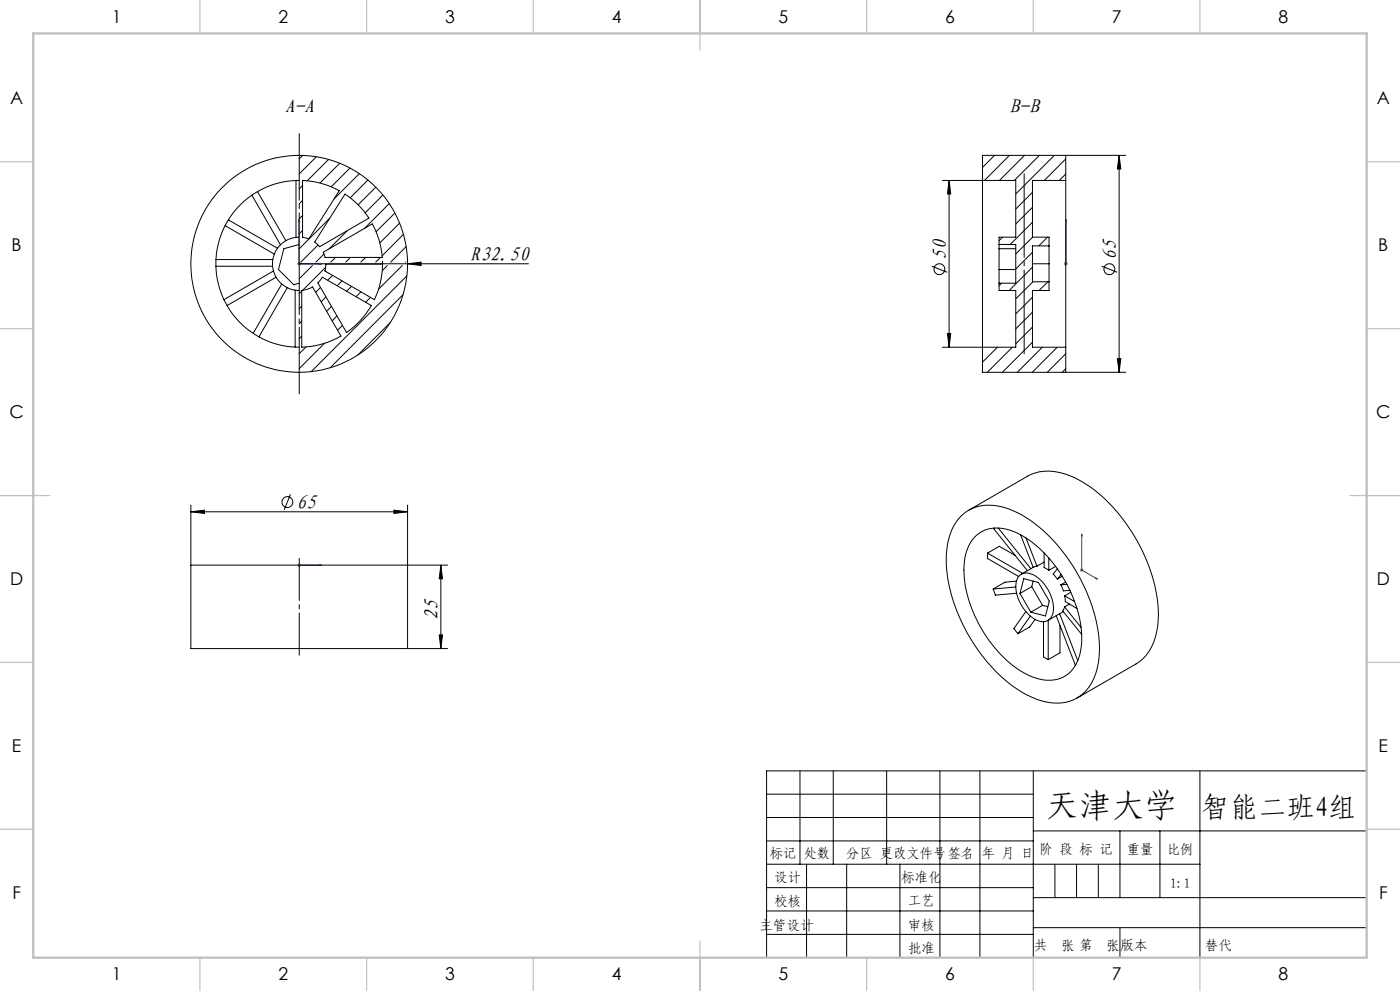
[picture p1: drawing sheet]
<svg xmlns="http://www.w3.org/2000/svg" width="420mm" height="297mm" viewBox="0 0 420 297" stroke-linecap="round" stroke-linejoin="round" font-family="sans-serif">
<g fill="none" stroke="#000" stroke-width=".3">
<path d="M282.7 54.1h12M284.7 54.1l.5 4h-1zM284.7 54.1v50M319.7 46.6h18M335.7 46.6v65M335.7 46.6l.5 4.1h-1zM89.7 79.1h68.8M122.3 79.1l4-.5v1zM279.5 79.8l4.7 1.8M330.5 79.8l4.6 1.8M284.2 100h1l-.5 4.1zM282.7 104.1h12"/>
<path d="M319.7 111.6h18M335.2 107.5h1l-.5 4.1zM57.3 153.4l4-.5v1zM57.3 151.4v18M57.3 153.4h65M87.1 148.1l-1.8 4.7M118.2 152.9l4.1 .5-4.1 .5zM122.3 151.4v18h12M132.3 169.4l.5 4.1h-1zM132.3 169.4v25M122.3 194.4h12M131.8 190.3h1l-.5 4.1z"/>
<path d="M230 238h80M240 231v28M250 231v28M266 231v28M282 231v56M294 231v56M310 231v56M360 231v56M410 231h-180v56M230 245h80M230 252h80M230 259h130"/>
<path d="M242 259v28M254 259v28M270 259v28M310 249h100M336 249v20M348 249v20M230 266h80M230 273h80M310 269h100M310 278h100M230 280h80"/>
<circle cx="281.8" cy="80.7" r="1.63"/>
<circle cx="332.8" cy="80.7" r="1.62"/>
<circle cx="86.2" cy="150.5" r="1.63"/>
</g>
<g fill="none" stroke="#00f" stroke-width=".3">
<path d="M89.7 65.8v13.3h6.7M89.7 65.8l.2 .7h-.3zM95.7 78.9l.7 .2-.7 .1zM319.7 78.9v.3zM319.7 65.8v.7v-.7M319.7 79.1h.1M319.7 65.8v13.3M89.6 169.4h.3zM89.7 169.4h.1M89.7 169.4h6.7M96.4 169.4h-.7h.7M324.5 160l.2 .6-.3-.1z"/>
<path d="M324.5 160v10.8l4.7 2.8M328.8 173.2l.4 .4-.4-.2z"/>
</g>
<g fill="none" stroke="#808080" stroke-width=".3">
<path d="M89.3 79.1h.9M89.4 78.7l.7 .7M89.7 78.6v1M90.1 78.7l-.7 .7M319.2 79.1h1M319.4 78.7l.7 .7M319.7 78.6v1M320.1 78.7l-.7 .7M89.3 169.4h.9M89.4 169l.7 .8M89.7 168.9v1M90.1 169l-.7 .8"/>
<path d="M324 170.8h1M324.2 170.5l.7 .7M324.5 170.4v.9M324.9 170.5l-.7 .7"/>
</g>
<path d="M89.8 196.4v-29" fill="none" stroke="#000" stroke-width=".3" stroke-dasharray="30.5 1.3 1.3 1.3" stroke-dashoffset="17.9"/>
<path d="M307.2 52.1v54" fill="none" stroke="#000" stroke-width=".3" stroke-dasharray="30.5 1.3 1.3 1.3" stroke-dashoffset="5.4"/>
<path d="M89.8 118.1v-78" fill="none" stroke="#000" stroke-width=".3" stroke-dasharray="30.5 1.3 1.3 1.3" stroke-dashoffset="10.5"/>
<path d="M316.5 259v10M323 259v10M329.5 259v10M336 278v9" fill="none" stroke="#0a0605" stroke-width=".3"/>
<g fill="none" stroke="#c0c0c0" stroke-width=".35">
<path d="M60 0v10M110 0v10M160 0v10M210 0v15M260 0v10M310 0v10M360 0v10M0 48.5h10M410 48.5h10M0 98.5h10M410 98.5h10M0 148.5h15"/>
<path d="M405 148.5h15M0 198.5h10M410 198.5h10M0 248.5h10M410 248.5h10M60 287v10M110 287v10M160 287v10M210 282v15M260 287v10M310 287v10M360 287v10"/>
</g>
<path d="M10 10h400v277h-400z" fill="none" stroke="#c0c0c0" stroke-width=".7"/>
<g fill="#00f">
<path d="M328.8 173.2l.4 .4-.4-.2zM324.5 160l.2 .6-.3-.1zM95.7 169.4h.7zM89.6 169.4h.3z"/>
<path d="M319.7 78.9v.3zM319.7 65.8v.7zM319.7 78.9v.3zM319.7 65.8v.7z"/>
<path d="M95.7 78.9l.7 .2-.7 .1zM89.7 65.8l.2 .7h-.3zM95.7 78.9l.7 .2-.7 .1zM89.7 65.8l.2 .7h-.3z"/>
</g>
<g fill="#000">
<path d="M122.3 79.1l4-.5v1z"/>
<path d="M335.7 46.6l.5 4.1h-1zM335.2 107.5h1l-.5 4.1z"/>
<path d="M118.2 152.9l4.1 .5-4.1 .5zM57.3 153.4l4-.5v1z"/>
<path d="M131.8 190.3h1l-.5 4.1zM132.3 169.4l.5 4.1h-1zM284.2 100h1l-.5 4.1zM284.7 54.1l.5 4h-1z"/>
</g>
<g fill="none" stroke="#000" stroke-width=".3">
<path d="M75.6 58.5l8.5 14.9M77.3 57.4l8.5 14.7M88.8 54.1v17M89.7 54.1a25 25 0 0 0-24.9 25 25 25 0 0 0 24.9 25M90.8 55.6l-1.1 1M90.8 54.1a25.1 25.1 0 0 1 11 3l-9.2 14.5-1.8-.4zM90.8 46.6l-1.1 1M94.9 47l-5.2 5.1M98.6 47.8l-6.4 6.4M101.9 48.9l-5.9 6M103.5 58.2a25.5 25.5 0 0 1 7.2 7.2l-14.8 8.5-1.5-1.3zM105 50.4l-5.6 5.6"/>
<path d="M107.8 52l-7.6 7.6M110.4 53.9l-5.3 5.4M112.7 56.1l-5.3 5.3M114.9 58.5l-5.4 5.3M294.7 54.1v50M294.7 54.1h10v17h-5v16h5v17h-10M294.7 54.1v-7.5h25v7.5M298.3 46.6l-3.6 3.6M302.8 46.6l-7.5 7.5M307.3 46.6l-7.5 7.5M309.7 57.6l-5 5M311.8 46.6l-7.5 7.5"/>
<path d="M316.3 46.6l-11.6 11.5M319.7 54.1v50M319.7 54.1h-10v17M319.7 47.6l-6.4 6.5M319.7 52.1l-1.9 2M64.8 79.8h17M64.8 77.8h17M67.5 67.6l14.8 8.6M68.5 65.9l14.8 8.5M89.7 79.1h.1M89.7 71.1a8 8 0 0 0-8 8 8 8 0 0 0 8 8M89.7 73.3l-4.5 1.2-1.7 6.3 4.6 4.5 1.6-.4"/>
<path d="M90.8 60.1l-1.1 1M90.8 64.6l-1.1 1M90.8 69.1l-1.1 1M93.7 79.6l-4 4M95.4 73.4l-5.2 5.2M97 75.6l14.7-8.5a24.5 24.5 0 0 1 3 10h-17.2zM97.2 76.1l-2.4 2.5M97.8 79.2h17v-.9a25.7 25.7 0 0 1-2.5 11.5l-14.8-8.6zM98.9 65.4l-9.2 9.2M100.6 77.1l-1.4 1.5M104.2 69.1l-5.5 5.5M105.1 77.1l-1.4 1.5"/>
<path d="M109.6 77.1l-1.4 1.5M114.1 77.1l-1.4 1.5M116.2 79.6l-1.5 1.5M116.8 61l-7.5 7.5M118.5 63.8l-5.7 5.7M119.9 66.9l-6 5.9M120.7 79.6l-7.1 7.1M121 70.2l-6.3 6.5M121.7 78.5v.1M121.8 73.9l-4.6 4.7M299.7 73.3h5v11.6h-5M299.7 74.5h5"/>
<path d="M300.8 71.1l-1.1 1M309.7 71.1h5v16h-5v17h10M309.7 79.1h5M309.7 62.1l-5 5M309.7 66.6l-6.6 6.7M309.7 75.6l-5 5M309.8 71.1l-5.1 5M314.3 71.1l-2.7 2.6M314.7 73.7h-5v10.8h5M82.1 81.2l-14.9 8.6M82.8 83.1l-14.7 8.5M84.5 85.1l-8.5 14.8"/>
<path d="M86.2 86.2l-8.5 14.8M88.5 87v17M90.5 87.3l-.8 .7M90.5 91.8l-.8 .7M90.5 96.3l-.8 .7M90.5 87l1.3-.2 2-.8 8.5 14.7a25.6 25.6 0 0 1-11.8 3.4zM96.2 86.1l-1.5 1.5M96.7 83.1l14.7 8.5a25.5 25.5 0 0 1-7.4 8.1l-8.6-14.9zM97.7 80.1l-6.9 6.9M97.8 89l-1.5 1.4M99.4 91.8l-1.4 1.5M99.8 82.5l-1.5 1.5"/>
<path d="M101.1 94.7l-1.5 1.5M102.6 84.2l-1.5 1.5M102.7 97.5l-1.5 1.5M105.4 85.8l-1.4 1.5M108.3 87.5l-1.5 1.4M111.2 89.1l-1.5 1.5M117.1 96.6l-9.8 9.8M120.9 88.3l-21.9 21.9M122.1 82.7l-28.7 28.7M299.7 80.8h5M300.5 84.9l-.8 .7M309.7 80.1l-6.9 7"/>
<path d="M309.7 89.1l-5 5M309.7 93.6l-5 5M309.7 98l-5 5M309.9 84.5l-5.2 5.1M314.4 84.5l-2.7 2.6M90.5 100.7l-.8 .8M91.8 104l-2.1 2M97.4 102.9l-7.7 7.6M294.7 104.1v7.5h25v-7.5M299.2 104.1l-4.5 4.4M303.7 104.1l-7.5 7.5M309.7 102.5l-9 9.1"/>
<path d="M312.7 104.1l-7.5 7.5M317.2 104.1l-7.5 7.5M319.7 106l-5.5 5.6M319.7 110.5l-1 1.1M288.3 154.7a12.9 12.9 0 0 1 13.4-2.5 40 40 0 0 1 19.5 16.4 46.8 46.8 0 0 1 8.5 28.1 15.6 15.6 0 0 1-6.2 12.3 14.9 14.9 0 0 1-14.6-.3 45.1 45.1 0 0 1-19.3-20.2 41.6 41.6 0 0 1-5.4-25.2 15.8 15.8 0 0 1 4.1-8.6zM290.6 152.9l17.7-10.2a15.1 15.1 0 0 1 14.2 .5 47.2 47.2 0 0 1 20.6 22.8 40.3 40.3 0 0 1 4 22.7 14 14 0 0 1-6.3 10.3l-17.7 10.2M298.4 158.3l-.2 .3 10 12.4M299.5 158.3l9.7 12.1M57.3 169.4h65v25h-65zM292.4 161a10.3 10.3 0 0 1 12-1.6 35.3 35.3 0 0 1 16.7 17.7 29.5 29.5 0 0 1 2.8 19.4 9.4 9.4 0 0 1-12.4 6.9 29.4 29.4 0 0 1-15.4-12.3 35.2 35.2 0 0 1-6.7-23.3 12.9 12.9 0 0 1 3-6.8zM296.3 165.8v1.6l9.3 5.4M296.3 165.8l3.5-2.1 4.7 2.7"/>
<path d="M296.3 165.8l10.5 6M298 176.5l.6 1.9 6.4-.6M304.7 175.9l-6.7 .6M304.9 174.2l-3.4 .3-3.5 2M305.9 172.5a4.1 4.1 0 0 1 5.4 .6 12.1 12.1 0 0 1 4.6 10.6 3.3 3.3 0 0 1-5.1 2.1 11.9 11.9 0 0 1-5.9-11.7zM306 177.9l1.1-4.5 4.4 1.2 3.3 5.6-1.1 4.4-4.5-1.1M306 177.9l3.2 5.6M306.2 160.3l3.8 9.7M307.8 161.2l3.3 8.5M309.5 175.8l3.3 5.6M309.5 175.8l-3.5 2.1M310 170l-3.6 2.1"/>
<path d="M310 174.2l-.5 1.6M311.1 169.7l-1.1 .3M313.2 165.7v4.4l1.4 .8M313.2 168.4l-2.1 1.3M314.6 167.2v3.7M316.7 169.8l-2.1 1.1M317.2 170.5l-1.3 1.5 1.3 1.6M318.2 175.3l.8 1.8 2-.2M318.3 172.2l-1.1 1.4M318.7 172.7l-1.5 .9M319.4 178.6l.2 1.7 3.5 2M319.4 178.6l3 1.7"/>
<path d="M319.7 174.4l-1.5 .9M320.1 175.1l-1.9 .2M321.2 177.5l-1.8 1.1M307.8 183.3l-3.6 5.1 1.2 1.5M309.1 184.6l-3.7 5.3M310.5 185.6l-1.6 2.3-3.5 2M312.8 181.4l1.6 .4M312.8 181.4l-3.6 2.1M313.1 186.3v10.6l1.4 .8M314.5 185.9v11.8M316.9 184.5l5.7 14.9M317.9 183.9l5.4 14.1"/>
<path d="M318 187.5v8.1l-3.5 2.1M319 183.3l-4.6 2.6M319.4 181.9l-.6 1.2 5.7 7M319.4 181.9l4.9 6.1M320.8 181l-1.4 .9"/>
<circle cx="89.8" cy="79.1" r="32.5"/>
</g>
<text font-size="9.9" x="313.8" y="244.8">天津大学</text>
<text font-size="8.5" x="360.6" y="244.8">智能二班4组</text>
<g font-size="6">
<text x="85.4" y="33.9">A-A</text>
<text x="302.9" y="33.9">B-B</text>
<text x="283.9" y="78" transform="rotate(-90 283.9 78)">50</text>
<text x="334.9" y="78" transform="rotate(-90 334.9 78)">65</text>
<text x="141.1" y="78.2">R32.50</text>
<text x="88.9" y="152.5">65</text>
<text x="131.5" y="185.8" transform="rotate(-90 131.5 185.8)">25</text>
</g>
<g font-size="5.3">
<text x="33.5" y="6.8">1</text>
<text x="83.5" y="6.8">2</text>
<text x="133.5" y="6.8">3</text>
<text x="183.5" y="6.8">4</text>
<text x="233.5" y="6.8">5</text>
<text x="283.5" y="6.8">6</text>
<text x="333.5" y="6.8">7</text>
<text x="383.5" y="6.8">8</text>
<text x="3" y="31.1">A</text>
<text x="413" y="31.1">A</text>
<text x="3.5" y="75.3">B</text>
<text x="413.5" y="75.3">B</text>
<text x="2.8" y="125.3">C</text>
<text x="412.8" y="125.3">C</text>
<text x="3" y="175.3">D</text>
<text x="413" y="175.3">D</text>
<text x="3.6" y="225.3">E</text>
<text x="413.6" y="225.3">E</text>
<text x="3.7" y="269.6">F</text>
<text x="413.7" y="269.6">F</text>
<text x="33.5" y="293.8">1</text>
<text x="83.5" y="293.8">2</text>
<text x="133.5" y="293.8">3</text>
<text x="183.5" y="293.8">4</text>
<text x="233.5" y="293.8">5</text>
<text x="283.5" y="293.8">6</text>
<text x="333.5" y="293.8">7</text>
<text x="383.5" y="293.8">8</text>
</g>
<g font-size="4.1">
<text x="230.9" y="257.2">标记</text>
<text x="241.1" y="257.2">处数</text>
<text x="253.9" y="257.2">分区 更改文件号签名</text>
<text x="294.5" y="257.2">年 月 日</text>
<text x="311.8" y="255.9">阶 段 标 记</text>
<text x="338" y="255.9">重量</text>
<text x="350.2" y="255.9">比例</text>
<text x="232.3" y="264.2">设计</text>
<text x="270.4" y="264.2">标准化</text>
<text x="351.1" y="266">1:1</text>
<text x="232.3" y="271.4">校核</text>
<text x="272.4" y="271.3">工艺</text>
<text x="227.9" y="278.6">主管设计</text>
<text x="272.4" y="278.6">审核</text>
<text x="272.4" y="285.5">批准</text>
<text x="310.3" y="284.7">共</text>
<text x="318.4" y="284.7">张 第</text>
<text x="331.9" y="284.7">张</text>
<text x="336.1" y="284.7">版本</text>
</g>
<text font-size="4.1" fill="#0a0605" x="361.6" y="284.7">替代</text>
</svg>
